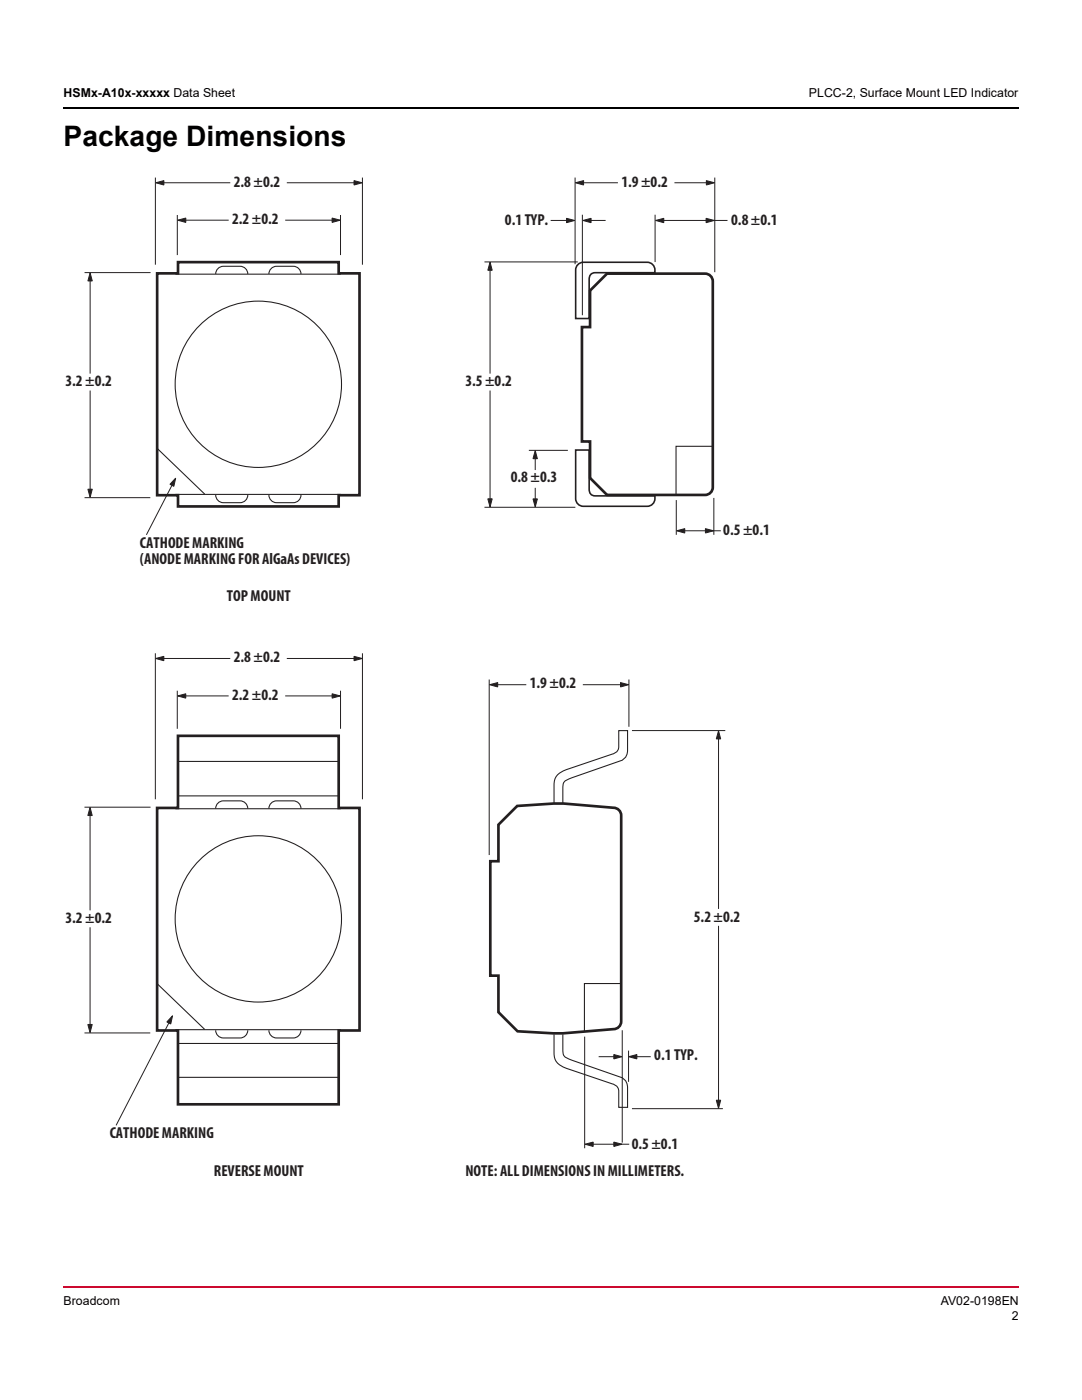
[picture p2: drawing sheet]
<svg xmlns="http://www.w3.org/2000/svg" width="216mm" height="279mm" viewBox="0 0 216 279" stroke-linecap="round" stroke-linejoin="round" font-family="sans-serif">
<path d="M12.5 256.7h.2v.3h-.2z" fill="#cc092f"/>
<path d="M12.7 256.9h190.7" fill="none" stroke="#cc092f" stroke-width=".36"/>
<path d="M12.5 21.4h.2v.4h-.2z" fill="#000"/>
<path d="M12.7 21.6h190.7" fill="none" stroke="#000" stroke-width=".36"/>
<path d="M13 34.6h142.2v201h-142.2z" fill="#fff"/>
<path d="M97.8 77.9v22" fill="none" stroke="#231f20" stroke-width=".2"/>
<path d="M97.8 52.3l.4 1.6h-.9z" fill="#231f20"/>
<path d="M97.8 52.3l.4 1.6h-.9z" fill="none" stroke="#231f20" stroke-width=".2"/>
<path d="M97.3 99.6l.9-.1-.4 1.7z" fill="#231f20"/>
<path d="M97.3 99.6l.9-.1-.4 1.7zM106.8 91.3v2.5" fill="none" stroke="#231f20" stroke-width=".2"/>
<path d="M106.8 89.9l.4 1.6h-.8z" fill="#231f20"/>
<path d="M106.8 89.9l.4 1.6h-.8zM106.8 97.4v2.8" fill="none" stroke="#231f20" stroke-width=".2"/>
<path d="M106.4 99.6h.8l-.4 1.6z" fill="#231f20"/>
<path d="M31 35.4v17.4M57.2 36.5h13.7M72.3 35.4v17.4M97.8 53.7v20.9M105.5 89.9h7.8M106.4 99.6h.8l-.4 1.6zM96.7 101.2h18.1" fill="none" stroke="#231f20" stroke-width=".2"/>
<path d="M70.6 36l1.7 .5-1.7 .4z" fill="#231f20"/>
<path d="M32.4 36.5h13.6M70.6 36l1.7 .5-1.7 .4z" fill="none" stroke="#231f20" stroke-width=".2"/>
<path d="M31.1 36.5l1.6-.5v.9z" fill="#231f20"/>
<path d="M31.1 36.5l1.6-.5v.9zM96.7 52.3h18.6M134.9 99.8v6.9M142.4 99.4v7.3M136.4 105.9h4.6" fill="none" stroke="#231f20" stroke-width=".2"/>
<path d="M140.8 105.5l1.6 .4-1.6 .5z" fill="#231f20"/>
<path d="M140.8 105.5l1.6 .4-1.6 .5z" fill="none" stroke="#231f20" stroke-width=".2"/>
<path d="M135 105.9l1.6-.4v.9z" fill="#231f20"/>
<path d="M18 77.9v20.1M135 105.9l1.6-.4v.9zM141.6 105.9h2.2" fill="none" stroke="#231f20" stroke-width=".2"/>
<g fill="none" stroke="#231f20" stroke-width=".21">
<path d="M35 54.7h33M43 54.7a1.54 1.54 0 0 1 1.6-1.6h3.3a1.54 1.54 0 0 1 1.5 1.6M53.7 54.7a1.54 1.54 0 0 1 1.5-1.6h3.3a1.54 1.54 0 0 1 1.6 1.6M31.4 89.5l9.5 9.1M35 98.7h33M43 98.8a1.54 1.54 0 0 0 1.6 1.5h3.3a1.54 1.54 0 0 0 1.5-1.5M53.7 98.8a1.54 1.54 0 0 0 1.5 1.5h3.3a1.54 1.54 0 0 0 1.6-1.5M142.3 89.1h-7.4v9.7"/>
<circle cx="51.5" cy="76.7" r="16.6"/>
</g>
<path d="M31.4 54.6h4.1v-2.3h32.1v2.3h4.1v44.2h-4.1v2.3h-32.1v-2.3h-4.1zM117.7 58l3.4-3.4h19.6a1.54 1.54 0 0 1 1.5 1.5v41.1a1.54 1.54 0 0 1-1.5 1.6h-19.6l-3.4-3.4v-7.3h-1.6v-22.8h1.6z" fill="none" stroke="#231f20" stroke-width=".53"/>
<path d="M115.2 53l.7-.6 .5-.1h12.7a1.65 1.65 0 0 1 1.6 2.1h-11.9a1.15 1.15 0 0 0-1.2 1.4v7.8h-2.7v-9.7zM114.9 89.8h2.7v7.8a1.18 1.18 0 0 0 1.2 1.4h11.9a1.65 1.65 0 0 1-1.6 2h-12.7a1.54 1.54 0 0 1-1.5-1.5z" fill="none" stroke="#231f20" stroke-width=".32"/>
<path d="M18 54.4l.4 1.7h-.9z" fill="#231f20"/>
<path d="M18 54.4l.4 1.7h-.9z" fill="none" stroke="#231f20" stroke-width=".2"/>
<path d="M17.5 97.6h.9l-.4 1.7z" fill="#231f20"/>
<path d="M16.9 54.4h13.1M18 55.8v18.8M35.4 42.9v8M56.9 43.9h9.6M67.9 42.9v8M16.9 99.3h13.1M17.5 97.6h.9l-.4 1.7z" fill="none" stroke="#231f20" stroke-width=".2"/>
<path d="M66.3 43.5l1.6 .4-1.6 .5z" fill="#231f20"/>
<path d="M36.7 43.9h8.9M66.3 43.5l1.6 .4-1.6 .5z" fill="none" stroke="#231f20" stroke-width=".2"/>
<path d="M35.4 43.9l1.7-.4v.9z" fill="#231f20"/>
<path d="M114.8 35.4v17.3M134.6 36.5h6.6M142.6 35.4v18.9M35.4 43.9l1.7-.4v.9z" fill="none" stroke="#231f20" stroke-width=".2"/>
<path d="M140.9 36l1.7 .5-1.7 .4z" fill="#231f20"/>
<path d="M116.1 36.5h7.2M140.9 36l1.7 .5-1.7 .4z" fill="none" stroke="#231f20" stroke-width=".2"/>
<path d="M114.8 36.5l1.7-.5-.1 .9z" fill="#231f20"/>
<path d="M114.8 36.5l1.7-.5-.1 .9zM109.9 44h3.4M116.2 42.9v20" fill="none" stroke="#231f20" stroke-width=".2"/>
<path d="M113 43.6l1.7 .4-1.6 .4z" fill="#231f20"/>
<path d="M113 43.6l1.7 .4-1.6 .4zM117.6 44h3.2" fill="none" stroke="#231f20" stroke-width=".2"/>
<path d="M116.3 44l1.6-.4v.8z" fill="#231f20"/>
<path d="M116.3 44l1.6-.4v.8zM130.7 42.9v9.4M132.1 44h9.2" fill="none" stroke="#231f20" stroke-width=".2"/>
<path d="M130.8 44l1.7-.4-.1 .8z" fill="#231f20"/>
<path d="M130.8 44l1.7-.4-.1 .8zM141.8 44h3.4" fill="none" stroke="#231f20" stroke-width=".2"/>
<path d="M140.9 43.6l1.6 .4-1.6 .4z" fill="#231f20"/>
<path d="M140.9 43.6l1.6 .4-1.6 .4z" fill="none" stroke="#231f20" stroke-width=".2"/>
<path d="M35.1 95.4l-.4 1.7-.8-.4z" fill="#231f20"/>
<path d="M34.4 96.6l-5.2 10.1M35.1 95.4l-.4 1.7-.8-.4zM143.4 184.8v35.1" fill="none" stroke="#231f20" stroke-width=".2"/>
<path d="M143.4 145.8l.4 1.7h-.9z" fill="#231f20"/>
<path d="M143.4 145.8l.4 1.7h-.9z" fill="none" stroke="#231f20" stroke-width=".2"/>
<path d="M142.9 219.6h.9l-.4 1.6z" fill="#231f20"/>
<path d="M31 130.4v29.1M57.2 131.4h13.7M72.3 130.4v29.1M143.4 147.2v34.2M142.9 219.6h.9l-.4 1.6zM126.1 221.3h18.1" fill="none" stroke="#231f20" stroke-width=".2"/>
<path d="M70.6 131l1.7 .4-1.7 .5z" fill="#231f20"/>
<path d="M32.4 131.4h13.5M70.6 131l1.7 .4-1.7 .5z" fill="none" stroke="#231f20" stroke-width=".2"/>
<path d="M31.1 131.4l1.6-.4v.9z" fill="#231f20"/>
<path d="M31.1 131.4l1.6-.4v.9zM126.1 145.8h18.6M116.7 206.9v22.3M124.2 205.6v22.4M125.4 209.7v6.2M118.1 228.4h4.6" fill="none" stroke="#231f20" stroke-width=".2"/>
<path d="M122.5 227.9l1.6 .5-1.6 .4z" fill="#231f20"/>
<path d="M122.5 227.9l1.6 .5-1.6 .4z" fill="none" stroke="#231f20" stroke-width=".2"/>
<path d="M116.7 228.4l1.7-.5v.9z" fill="#231f20"/>
<path d="M119.5 210.9h3.2M126.8 210.9h3M116.7 228.4l1.7-.5v.9z" fill="none" stroke="#231f20" stroke-width=".2"/>
<path d="M122.5 210.5l1.6 .4-1.6 .4z" fill="#231f20"/>
<path d="M122.5 210.5l1.6 .4-1.6 .4z" fill="none" stroke="#231f20" stroke-width=".2"/>
<path d="M125.4 210.9l1.7-.4v.8z" fill="#231f20"/>
<path d="M18 185.1v19.7M125.4 210.9l1.7-.4v.8zM123.3 228.4h2.3" fill="none" stroke="#231f20" stroke-width=".2"/>
<path d="M35 161.4h33M43 161.4a1.54 1.54 0 0 1 1.6-1.6h3.3a1.54 1.54 0 0 1 1.5 1.6M53.7 161.4a1.54 1.54 0 0 1 1.5-1.6h3.3a1.54 1.54 0 0 1 1.6 1.6M31.4 196.4l9.4 9M124 196.3h-7.4v9.6M35 205.5h33M43 205.6a1.54 1.54 0 0 0 1.6 1.5h3.3a1.54 1.54 0 0 0 1.5-1.5M53.7 205.6a1.54 1.54 0 0 0 1.5 1.5h3.3a1.54 1.54 0 0 0 1.6-1.5" fill="none" stroke="#231f20" stroke-width=".21"/>
<path d="M35.5 146.9h32.1v14.3h4.1v44.5h-4.1v14.7h-32.1v-14.7h-4.1v-44.5h4.1zM103.2 160.8l7.3-.4h2l9.9 .8a1.54 1.54 0 0 1 1.6 1.5v41.1a1.54 1.54 0 0 1-1.6 1.6l-10.1 .8-9-.4-3.8-3.8v-7.3h-1.7v-22.8h1.7v-7.3z" fill="none" stroke="#231f20" stroke-width=".53"/>
<path d="M18 161.1l.4 1.7h-.9z" fill="#231f20"/>
<path d="M18 161.1l.4 1.7h-.9z" fill="none" stroke="#231f20" stroke-width=".2"/>
<path d="M17.5 204.5h.9l-.4 1.6z" fill="#231f20"/>
<path d="M35.4 137.8v7.6M56.9 138.9h9.6M67.9 137.8v7.6M16.9 161.1h13.1M18 162.5v19.2M16.9 206.1h13.1M17.5 204.5h.9l-.4 1.6z" fill="none" stroke="#231f20" stroke-width=".2"/>
<path d="M66.3 138.5l1.6 .4-1.6 .4z" fill="#231f20"/>
<path d="M36.7 138.9h8.9M66.3 138.5l1.6 .4-1.6 .4z" fill="none" stroke="#231f20" stroke-width=".2"/>
<path d="M35.4 138.9l1.7-.4v.8z" fill="#231f20"/>
<path d="M35.4 138.9l1.7-.4v.8zM97.6 135.6v35M116.3 136.6h7.7M125.5 135.6v9.4" fill="none" stroke="#231f20" stroke-width=".2"/>
<path d="M123.8 136.2l1.6 .4-1.6 .5z" fill="#231f20"/>
<path d="M99 136.6h6M123.8 136.2l1.6 .4-1.6 .5z" fill="none" stroke="#231f20" stroke-width=".2"/>
<path d="M97.7 136.6l1.6-.4v.9z" fill="#231f20"/>
<path d="M97.7 136.6l1.6-.4v.9z" fill="none" stroke="#231f20" stroke-width=".2"/>
<path d="M34.4 202.7l-.3 1.7-.8-.4z" fill="#231f20"/>
<path d="M33.8 203.9l-10.6 20.7M34.4 202.7l-.3 1.7-.8-.4z" fill="none" stroke="#231f20" stroke-width=".2"/>
<g fill="none" stroke="#231f20" stroke-width=".21">
<path d="M35.7 158.8h31.9M35.7 152h31.9M110.6 160.4v-3.7a2.94 2.94 0 0 1 2.4-3.1l9.2-3.1a1.53 1.53 0 0 0 1.3-1.5v-3.2h1.7v3.9a2.01 2.01 0 0 1-1.2 2.1l-9.9 3.4a1.96 1.96 0 0 0-1.8 1.7v3.5M35.7 208.2h31.9M35.7 215h31.9M110.6 206.4v3.7a2.94 2.94 0 0 0 2.4 3.1l9.2 3.1a1.53 1.53 0 0 1 1.3 1.5v3.2h1.7v-3.9a2.01 2.01 0 0 0-1.2-2.1l-9.9-3.4a1.96 1.96 0 0 1-1.8-1.7v-3.5"/>
<circle cx="51.5" cy="183.4" r="16.6"/>
</g>
<text font-size="5.6" x="12.7" y="29.2">Package Dimensions</text>
<g font-size="3.2" fill="#231f20">
<text x="46.6" y="37.2">2.8 ±0.2</text>
<text x="124" y="37.2">1.9 ±0.2</text>
<text x="46.3" y="44.7">2.2 ±0.2</text>
<text x="100.7" y="45">0.1 TYP.</text>
<text x="145.9" y="45">0.8 ±0.1</text>
<text x="13.1" y="77.1">3.2 ±0.2</text>
<text x="92.9" y="77.1">3.5 ±0.2</text>
<text x="101.9" y="96.3">0.8 ±0.3</text>
<text x="144.3" y="106.9">0.5 ±0.1</text>
<text x="27.9" y="109.3">CATHODE MARKING</text>
<text x="27.9" y="112.5">(ANODE MARKING FOR AlGaAs DEVICES)</text>
<text x="45.3" y="119.9">TOP MOUNT</text>
<text x="46.6" y="132.2">2.8 ±0.2</text>
<text x="105.7" y="137.4">1.9 ±0.2</text>
<text x="46.3" y="139.6">2.2 ±0.2</text>
<text x="13" y="184.2">3.2 ±0.2</text>
<text x="138.5" y="183.9">5.2 ±0.2</text>
<text x="130.6" y="211.6">0.1 TYP.</text>
<text x="21.9" y="227.2">CATHODE MARKING</text>
<text x="126" y="229.3">0.5 ±0.1</text>
<text x="42.7" y="234.8">REVERSE MOUNT</text>
<text x="92.9" y="234.8">NOTE: ALL DIMENSIONS IN MILLIMETERS.</text>
</g>
<g font-size="2.5">
<text x="12.7" y="19.4">HSMx-A10x-xxxxx Data Sheet</text>
<text x="161.4" y="19.4">PLCC-2, Surface Mount LED Indicator</text>
<text x="12.7" y="260.3">Broadcom</text>
<text x="187.7" y="260.3">AV02-0198EN</text>
<text x="201.9" y="263.5">2</text>
</g>
</svg>
